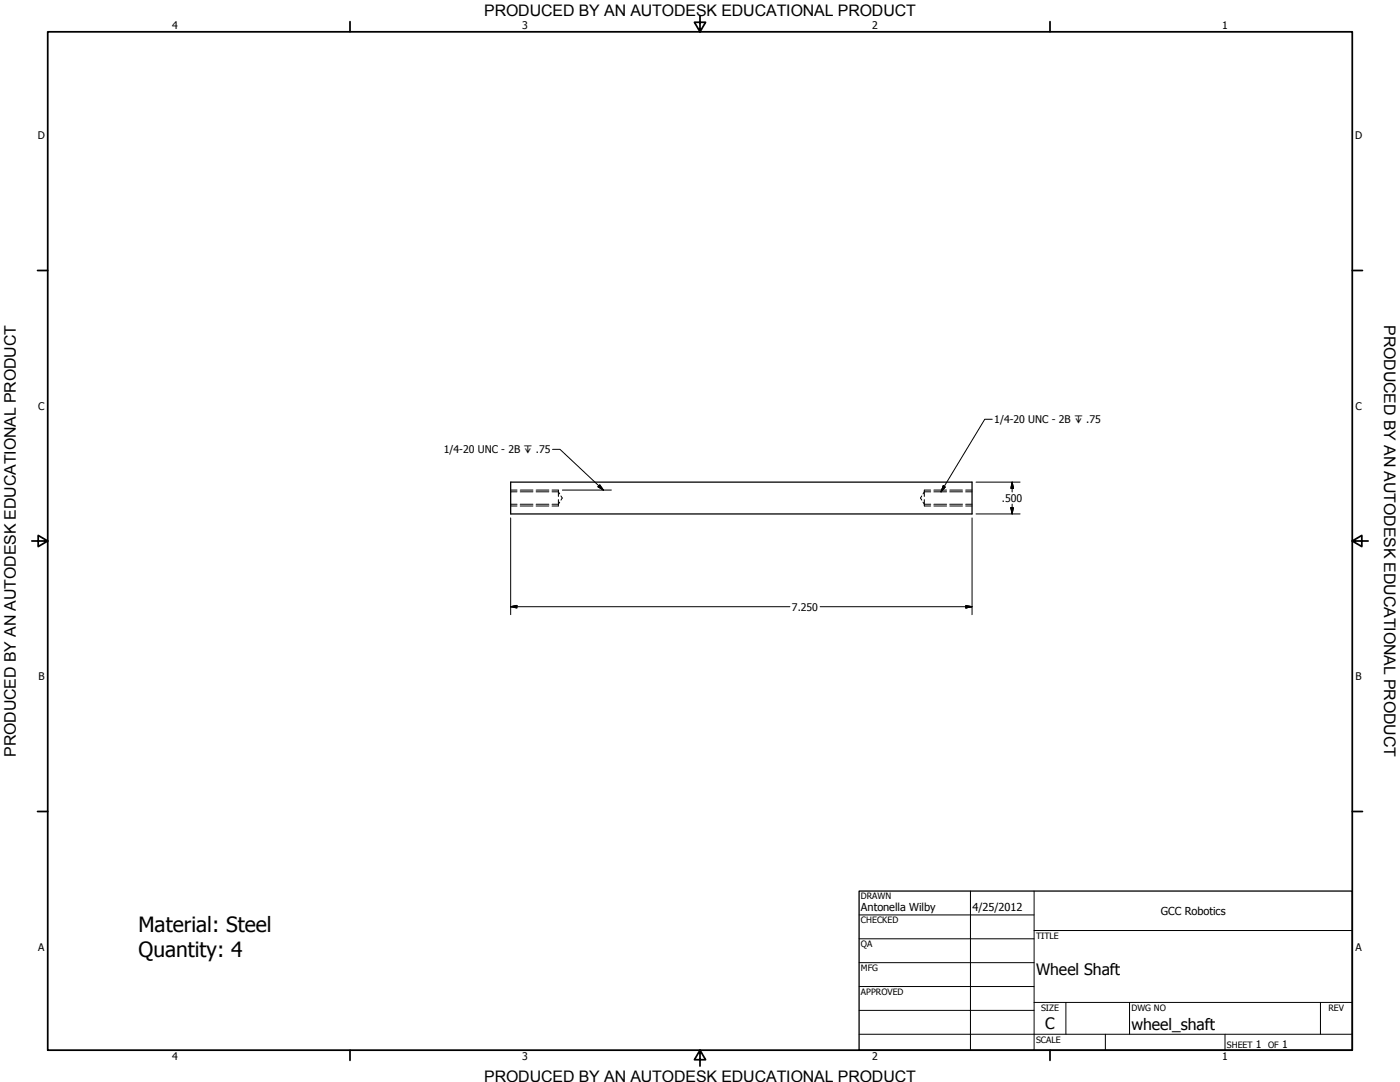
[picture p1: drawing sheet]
<svg xmlns="http://www.w3.org/2000/svg" width="559mm" height="432mm" viewBox="0 0 559 432" stroke-linecap="round" stroke-linejoin="round" font-family="sans-serif">
<!-- layer: Visible (ANSI) -->
<path d="M203.8 192.4h184.2v12.7h-184.2z" fill="none" stroke="#000" stroke-width=".51"/>
<!-- layer: Hidden (ANSI) -->
<g fill="none" stroke="#000" stroke-width=".4">
<path d="M203.8 196.3h2.6M207.6 196.3h5.1M214 196.3h5.1M220.3 196.3h2.6l.5 .8M222.9 199.4v2.5M222.9 195.6v2.5M223.9 197.9l.5 .9-.5 .8M367.9 197.9l-.5 .9 .5 .8M368.9 199.4v2.5M368.9 195.6v2.5M371.5 196.3h-2.6l-.5 .8M372.7 196.3h5.1"/>
<path d="M379.1 196.3h5.1M385.4 196.3h2.6M203.8 201.2h2.6M207.6 201.2h5.1M214 201.2h5.1M223.4 200.4l-.5 .8h-2.6M368.4 200.4l.5 .8h2.6M372.7 201.2h5.1M379.1 201.2h5.1M385.4 201.2h2.6"/>
</g>
<!-- layer: Hidden Narrow (ANSI) -->
<g fill="none" stroke="#000" stroke-width=".4">
<path d="M203.8 195.6h2.6M207.6 195.6h5.1M214 195.6h5.1M220.3 195.6h2.6M368.9 195.6h2.6M372.7 195.6h5.1M379.1 195.6h5.1M385.4 195.6h2.6M203.8 201.9h2.6M207.6 201.9h5.1M214 201.9h5.1M220.3 201.9h2.6"/>
<path d="M368.9 201.9h2.6M372.7 201.9h5.1M379.1 201.9h5.1M385.4 201.9h2.6"/>
</g>
<!-- layer: Border (ANSI) -->
<g fill="none" stroke="#000" stroke-width=".7">
<path d="M19 12.7h520.8v406.4h-520.8zM139.7 8.6v4.1M279.4 6.3v6.4l-2.2-3.8h4.4l-2.2 3.8M419.1 8.6v4.1M15 107.9h4M539.8 107.9h4M12.7 215.9h6.3l-3.8-2.2v4.4l3.8-2.2M539.8 215.9l3.8 2.2v-4.4l-3.8 2.2h6.3M15 323.8h4M539.8 323.8h4M139.7 419.1v4.1M279.4 419.1l2.2 3.8h-4.4l2.2-3.8v6.3"/>
<path d="M419.1 419.1v4.1"/>
</g>
<!-- layer: Title (ANSI) -->
<g fill="none" stroke="#000" stroke-width=".4">
<path d="M387.3 355.6v63.5M412.7 355.6v63.5M342.9 365.1h69.8M342.9 374.6h69.8M412.7 371.3h127.1M342.9 384.2h69.8M342.9 393.7h69.8M342.9 412.7h196.9M342.9 403.2h69.8M412.7 400h127.1M425.4 400v12.7M441.2 412.7v6.4"/>
<path d="M450.8 400v12.7M488.9 412.7v6.4M527 400v12.7"/>
</g>
<path d="M342.9 355.6h196.9v63.5h-196.9z" fill="none" stroke="#000" stroke-width=".51"/>
<!-- layer: Dimension (ANSI) -->
<path d="M389.6 192.4h17.6M404 192.4l.5 2.5h-1zM404 192.4v3.9M203.8 206.7v38.6M388 206.7v38.6M389.6 205.1h17.6M403.5 202.6h1l-.5 2.5zM404 201.2v3.9M203.8 242.1l2.5-.5v1zM203.8 242.1h111.5M327.3 242.1h60.7M385.5 241.6l2.5 .5-2.5 .5z" fill="none" stroke="#000" stroke-width=".4"/>
<path d="M404 192.4l.5 2.5zM404 192.4l.5 2.5h-1zM403.5 202.6l.5 2.5zM403.5 202.6h1l-.5 2.5zM203.8 242.1l2.5-.5zM203.8 242.1l2.5-.5v1zM385.5 242.6l2.5-.5zM385.5 241.6l2.5 .5-2.5 .5z" fill="#000" stroke="#000" stroke-width=".4"/>
<!-- layer: Symbol (ANSI) -->
<path d="M220.5 179.3h3l17.4 16.3M396 167.3h-2.9l-17.5 29M224.5 195.6h19.5M239.4 193.5l1.5 2.1-2.2-1.4zM376.5 193.9l.8 .5-1.7 1.9z" fill="none" stroke="#000" stroke-width=".4"/>
<path d="M238.7 194.2l2.2 1.4zM239.4 193.5l1.5 2.1-2.2-1.4zM376.5 193.9l-.9 2.4zM376.5 193.9l.8 .5-1.7 1.9z" fill="#000" stroke="#000" stroke-width=".4"/>
<g font-size="8.4">
<text x="55.3" y="371.9">Material: Steel</text>
<text x="55.3" y="382">Quantity: 4</text>
</g>
<g font-size="6.4">
<text x="552.4" y="129.8" transform="rotate(90 552.4 129.8)">PRODUCED BY AN AUTODESK EDUCATIONAL PRODUCT</text>
<text x="6.3" y="302" transform="rotate(-90 6.3 302)">PRODUCED BY AN AUTODESK EDUCATIONAL PRODUCT</text>
</g>
<g font-size="6.3">
<text x="193.3" y="6.3">PRODUCED BY AN AUTODESK EDUCATIONAL PRODUCT</text>
<text x="413.5" y="389.1">Wheel Shaft</text>
<text x="417.2" y="410.6">C</text>
<text x="451.6" y="411.1">wheel_shaft</text>
<text x="193.3" y="431.8">PRODUCED BY AN AUTODESK EDUCATIONAL PRODUCT</text>
</g>
<g font-size="4.4">
<text x="343.7" y="363.5">Antonella Wilby</text>
<text x="388.1" y="363.7">4/25/2012</text>
<text x="463.4" y="365.1">GCC Robotics</text>
</g>
<g font-size="4.2">
<text x="68.7" y="11.7">4</text>
<text x="208.4" y="11.7">3</text>
<text x="348.1" y="11.7">2</text>
<text x="487.8" y="11.7">1</text>
<text x="15.1" y="55.5">D</text>
<text x="540.9" y="55.5">D</text>
<text x="15.2" y="163.4">C</text>
<text x="541" y="163.4">C</text>
<text x="396.9" y="168.8">1/4-20 UNC - 2B ↧ .75</text>
<text x="177.2" y="180.8">1/4-20 UNC - 2B ↧ .75</text>
<text x="399.9" y="200.3">.500</text>
<text x="316.1" y="243.6">7.250</text>
<text x="15.3" y="271.4">B</text>
<text x="541.1" y="271.4">B</text>
<text x="15.2" y="379.3">A</text>
<text x="541" y="379.3">A</text>
<text x="501.3" y="418.3">1</text>
<text x="511.8" y="418.3">1</text>
<text x="68.7" y="423.2">4</text>
<text x="208.4" y="423.2">3</text>
<text x="348.1" y="423.2">2</text>
<text x="487.8" y="423.2">1</text>
</g>
<g font-size="3.5">
<text x="343.7" y="358.9">DRAWN</text>
<text x="343.7" y="368.5">CHECKED</text>
<text x="413.5" y="374.6">TITLE</text>
<text x="343.7" y="378">QA</text>
<text x="343.7" y="387.5">MFG</text>
<text x="343.7" y="397.1">APPROVED</text>
<text x="415.5" y="403.4">SIZE</text>
<text x="451.6" y="403.4">DWG NO</text>
<text x="530.3" y="403.4">REV</text>
<text x="413.5" y="416.1">SCALE</text>
<text x="489.7" y="418.3">SHEET</text>
<text x="506.2" y="418.3">OF</text>
</g>
</svg>
